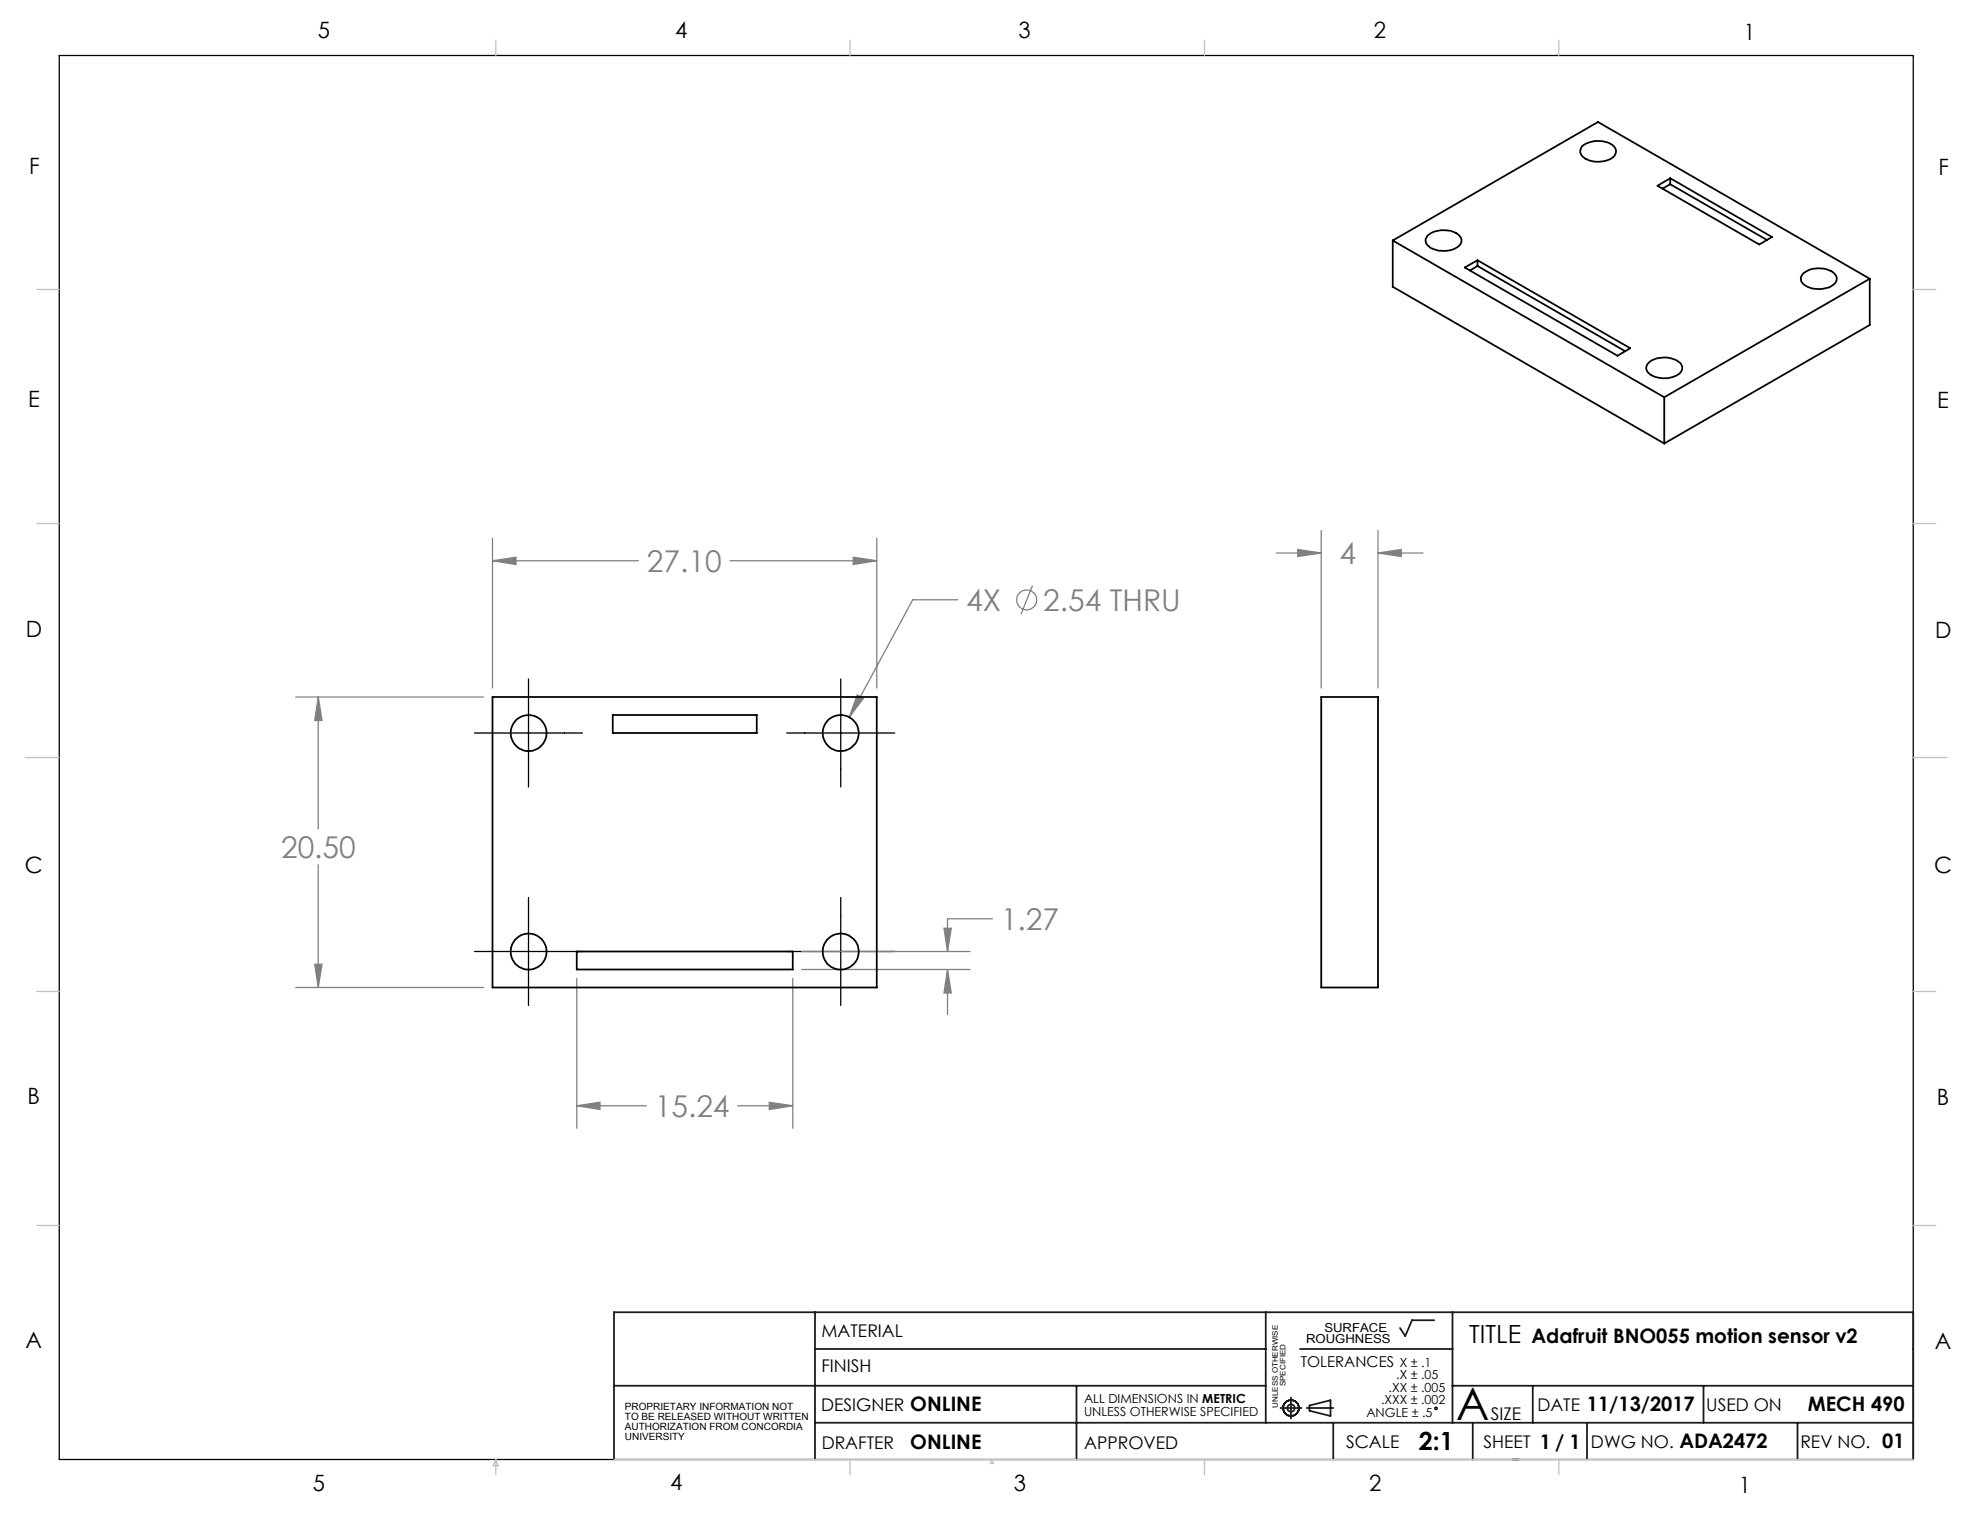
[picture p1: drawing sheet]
<svg xmlns="http://www.w3.org/2000/svg" width="279mm" height="216mm" viewBox="0 0 279 216" stroke-linecap="round" stroke-linejoin="round" font-family="sans-serif">
<g fill="none" stroke="#808080" stroke-width=".18">
<path d="M69.5 79.1l3.3-.5v1.1zM69.5 76v21.1M69.5 79.1h20.6M103 79.1h20.7M120.4 78.6l3.3 .5-3.3 .6zM123.7 76v21.1M180.1 78h6.3M183.1 77.5l3.3 .5-3.3 .5zM186.4 74.9v22.2M194.5 78l3.2-.5v1zM194.5 74.9v22.2M194.5 78h6.3"/>
<path d="M41.7 98.4h26.5M44.9 98.4l.5 3.3h-1zM44.9 98.4v18.6M121 98.1l.8 .4-2 2.7zM135.1 84.6h-6.3l-9 16.6M145.7 82.6l-1.6 4.1M41.7 139.3h26.5M44.4 136.1h1l-.5 3.2zM44.9 122v17.3M81.4 138.1v21.1M111.9 138.1v21.1M113.1 136.8h23.8"/>
<path d="M113.1 134.3h23.8M133.2 131h1l-.5 3.3zM133.7 136.8l.5 3.3h-1zM133.7 136.8v6.4M140.1 129.6h-6.4v4.7M81.4 156l3.3-.5v1.1zM81.4 156h9.8M104.1 156h7.8M108.5 155.5l3.4 .5-3.4 .6z"/>
<circle cx="144.9" cy="84.6" r="1.41"/>
</g>
<g fill="none" stroke="#000" stroke-width=".18">
<path d="M8.4 7.8h261.6v198.2h-261.6zM74.6 95.8v15.3M118.6 95.8v15.3M67 103.4h15.2M111 103.4h15.3M67 134.3h15.2M74.6 126.6v15.3M111 134.3h15.3M118.6 126.6v15.3"/>
<circle cx="202.6" cy="198.7" r=".17"/>
</g>
<g fill="none" stroke="#191924" stroke-width=".25">
<path d="M86.6 195.5h92M115 185.2v20.8M115 190.4h63.6M151.9 195.5v10.5M178.6 185.2v15.6M180.7 198.7h3M182.2 197.2v3M183.4 190.4h21.6M184.4 198.7h3.7M184.8 198.3l2.9-.7v2.2l-2.9-.7zM202.4 186.3h-3.2l-.9 2.2-.7-1.1M205 185.2v15.6"/>
<path d="M205 195.5h65M216.3 195.5v5.3M240.4 195.5v5.3M86.6 206v-20.8h183.4v20.8M115 200.8h155M188.1 200.8v5.2M207.8 200.8v5.2M213.4 206h.9M223.9 200.8v5.2M253.6 200.8v5.2"/>
<circle cx="182.2" cy="198.7" r="1.11"/>
<circle cx="182.2" cy="198.7" r=".51"/>
</g>
<g fill="none" stroke="#c0c0c0" stroke-width=".18">
<path d="M70 5.7v2.1M119.9 5.7v2.1M170 5.7v2.1M220 5.7v2.1M5.2 40.9h3.2M270 40.9h3.2M5.2 73.9h3.2M270 73.9h3.2M3.6 106.9h4.8M270 106.9h4.7M5.2 139.9h3.2M270 139.9h3.2"/>
<path d="M5.2 172.9h3.2M270 172.9h3.2M70 206v2.1M70 206l.3 .8h-.7zM86.6 206h183.4M119.9 206v2.1M139.9 206l.3 .5h-.5zM170 206v2.1M220 206v2.1"/>
</g>
<path d="M69.5 79.1l3.3-.5v1.1zM120.4 78.6l3.3 .5-3.3 .6zM44.4 136.1h1l-.5 3.2zM44.9 98.4l.5 3.3h-1zM81.4 156l3.3-.5v1.1zM108.5 155.5l3.4 .5-3.4 .6zM133.7 136.8l.5 3.3h-1zM133.2 131h1l-.5 3.3zM121 98.1l-1.2 3.1 2-2.7zM183.1 77.5l3.3 .5-3.3 .5zM194.5 78l3.2-.5v1z" fill="#808080"/>
<g fill="none" stroke="#000" stroke-width=".25">
<path d="M196.5 33.9v6.6l38.3 22.1M196.5 33.9l38.3 22.2M196.5 33.9l29-16.7 38.3 22.1M201.4 33.3a3.7 3.7 0 0 1 4.5-.1 1.08 1.08 0 0 1-.5 1.8 3.9 3.9 0 0 1-3.9-.3l-.3-.4v-.4zM206.7 37.7l1.8-1 21.5 12.4-1.8 1.1zM208.5 37.5l-1.1 .7M208.5 37.5l20.8 12.1M208.5 36.7v.8M223.4 20.5a3.8 3.8 0 0 1 4.3 .1 1.11 1.11 0 0 1-.5 1.9 3.5 3.5 0 0 1-4-.6 1.02 1.02 0 0 1 .2-1.4zM233.9 26.2l1.8-1 14.3 8.2-1.8 1.1zM235.7 26l-1.1 .6M235.7 26l13.6 7.9"/>
<path d="M235.7 25.2v.8M254.4 38.7a3.5 3.5 0 0 1 4.5-.1 1.08 1.08 0 0 1-.6 1.8 3.6 3.6 0 0 1-4-.5l-.1-.2a.92 .92 0 0 1 .2-1zM263.8 39.3l-29 16.8M263.8 39.3v6.6l-29 16.7M232.6 51.3a3.5 3.5 0 0 1 4.6 .1 1.1 1.1 0 0 1-.7 1.6 3.6 3.6 0 0 1-4-.5l-.2-.6zM234.8 56.1v6.5M69.5 98.4h54.2v40.9h-54.2zM186.4 98.4h8.1v40.9h-8.1zM86.5 100.9h20.3v2.5h-20.3zM81.4 134.3h30.5v2.5h-30.5z"/>
<circle cx="74.6" cy="103.4" r="2.53"/>
<circle cx="118.6" cy="103.4" r="2.55"/>
<circle cx="74.6" cy="134.3" r="2.54"/>
<circle cx="118.6" cy="134.3" r="2.54"/>
</g>
<text font-size="6.3" x="205.5" y="200.4">A</text>
<g font-size="4.2" fill="#808080">
<text x="91.3" y="80.7">27.10</text>
<text x="189" y="79.6">4</text>
<text x="136.3" y="86.2">4X</text>
<text x="147.2" y="86.2">2.54 THRU</text>
<text x="39.7" y="121.1">20.50</text>
<text x="141.3" y="131.2">1.27</text>
<text x="92.4" y="157.6">15.24</text>
</g>
<g font-size="3.5">
<text x="207.3" y="189.5">TITLE</text>
<text x="200.2" y="204.7">2:1</text>
</g>
<g font-size="3.2">
<text x="44.8" y="5.4">5</text>
<text x="95.3" y="5.3">4</text>
<text x="143.7" y="5.4">3</text>
<text x="193.9" y="5.4">2</text>
<text x="246.1" y="5.7">1</text>
<text x="4.1" y="24.5">F</text>
<text x="273.5" y="24.7">F</text>
<text x="4" y="57.5">E</text>
<text x="273.4" y="57.6">E</text>
<text x="3.6" y="89.8">D</text>
<text x="273.1" y="90">D</text>
<text x="3.5" y="123.1">C</text>
<text x="272.9" y="123.3">C</text>
<text x="3.9" y="155.7">B</text>
<text x="273.3" y="155.9">B</text>
<text x="3.6" y="190.2">A</text>
<text x="273" y="190.3">A</text>
<text x="44.2" y="210.4">5</text>
<text x="94.6" y="210.3">4</text>
<text x="143.1" y="210.4">3</text>
<text x="193.2" y="210.3">2</text>
<text x="245.4" y="210.6">1</text>
</g>
<g font-size="2.8">
<text x="216.1" y="189.5">Adafruit BNO055 motion sensor v2</text>
<text x="128.5" y="199.2">ONLINE</text>
<text x="223.9" y="199.2">11/13/2017</text>
<text x="255.1" y="199.2">MECH 490</text>
<text x="128.5" y="204.5">ONLINE</text>
<text x="217.3" y="204.4">1 / 1</text>
<text x="237" y="204.4">ADA2472</text>
<text x="265.6" y="204.4">01</text>
</g>
<g font-size="2.5">
<text x="115.9" y="188.7">MATERIAL</text>
<text x="115.9" y="193.6">FINISH</text>
<text x="115.9" y="199.2">DESIGNER</text>
<text x="210.4" y="200.4">SIZE</text>
<text x="216.9" y="199.2">DATE</text>
<text x="240.8" y="199.2">USED ON</text>
<text x="115.9" y="204.5">DRAFTER</text>
<text x="153" y="204.5">APPROVED</text>
<text x="189.9" y="204.3">SCALE</text>
<text x="209.4" y="204.4">SHEET</text>
<text x="224.5" y="204.4">DWG NO.</text>
<text x="254" y="204.4">REV NO.</text>
</g>
<text font-size="2.1" x="183.6" y="192.8">TOLERANCES</text>
<g font-size="1.8">
<text x="196" y="196.4">.XX ± .005</text>
<text x="197" y="194.6">.X ± .05</text>
<text x="197.5" y="192.8">X ± .1</text>
<text x="153" y="198">ALL DIMENSIONS IN METRIC</text>
<text x="153" y="199.8">UNLESS OTHERWISE SPECIFIED</text>
<text x="192.8" y="199.9">ANGLE ± .5</text>
<text x="194.9" y="198.1">.XXX ± .002</text>
</g>
<g font-size="1.7">
<text x="184.3" y="189.6">ROUGHNESS</text>
<text x="186.9" y="187.9">SURFACE</text>
</g>
<g font-size="1.4">
<text x="88.2" y="199">PROPRIETARY INFORMATION NOT</text>
<text x="88.2" y="200.4">TO BE RELEASED WITHOUT WRITTEN</text>
<text x="88.2" y="201.8">AUTHORIZATION FROM CONCORDIA</text>
<text x="88.2" y="203.3">UNIVERSITY</text>
</g>
<g font-size="1.1">
<text x="181.4" y="195.6" transform="rotate(-90 181.4 195.6)">SPECIFIED</text>
<text x="180.3" y="198.6" transform="rotate(-90 180.3 198.6)">UNLESS OTHERWISE</text>
</g>
</svg>
